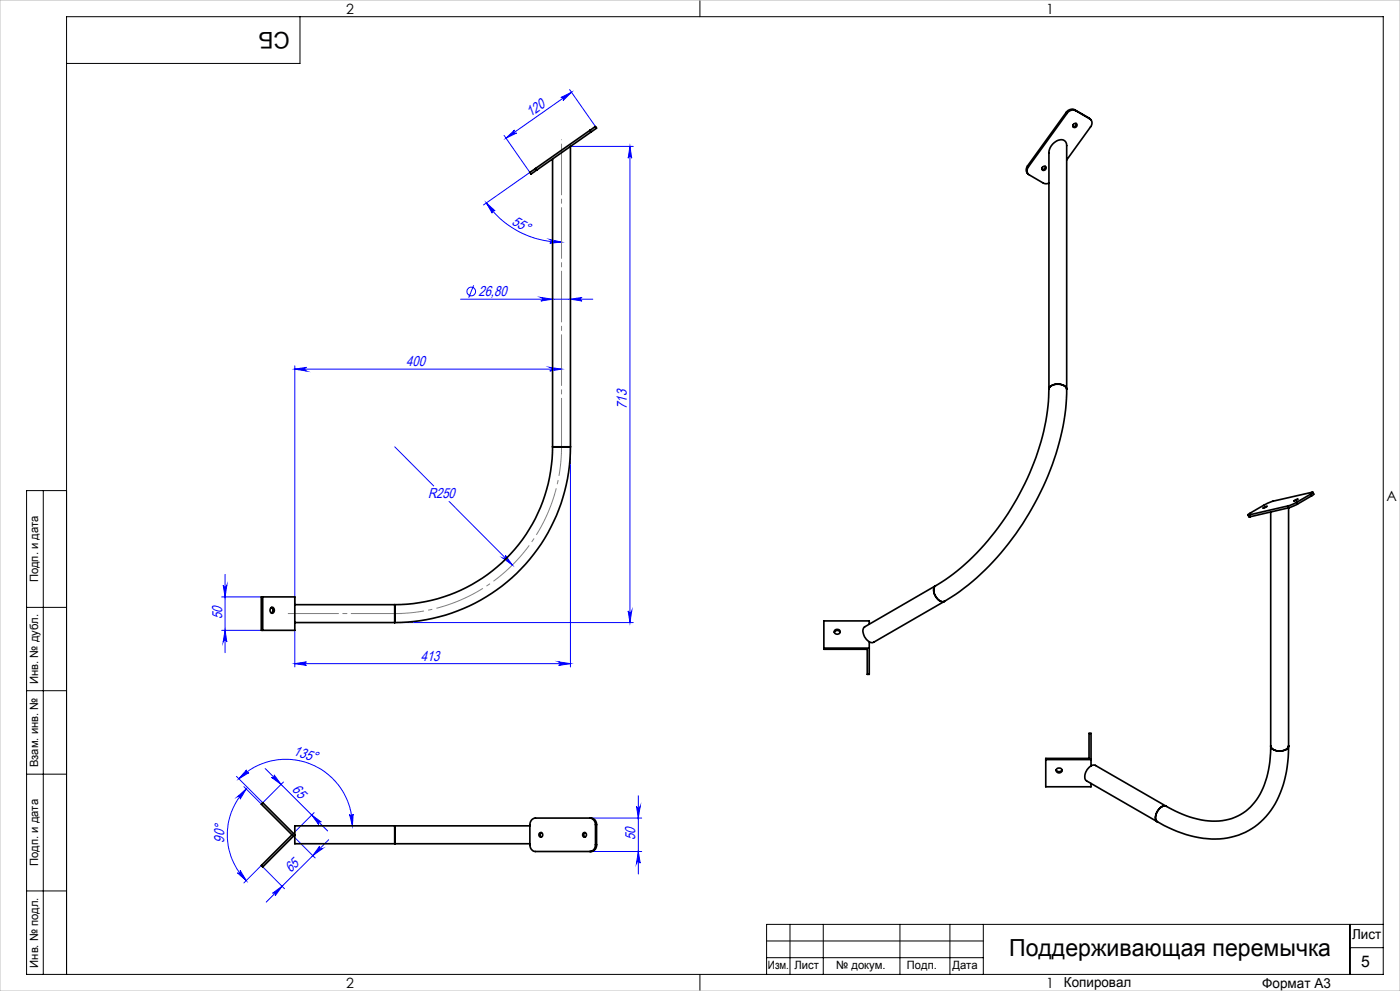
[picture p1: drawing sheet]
<svg xmlns="http://www.w3.org/2000/svg" width="420mm" height="297mm" viewBox="0 0 420 297" stroke-linecap="round" stroke-linejoin="round" font-family="sans-serif">
<g fill="none" stroke="#00f" stroke-width=".3">
<path d="M168.3 29.2l3.2-1.5-2.6 2.4a.54 .54 0 0 0 .1-.7 .54 .54 0 0 0-.7-.2zM170.9 26.8l7.7 11.1M171.5 27.7l-19.7 13.7M151.2 40.6l7.8 11.1-13.9 9.7M151.8 41.4l2.6-2.4a.53 .53 0 0 0-.2 .7 .53 .53 0 0 0 .8 .2zM171.1 43.9h18.9M189 43.9v142.7M189 43.9l.5 3.5a.53 .53 0 0 0-.5-.5 .53 .53 0 0 0-.5 .5zM145.9 60.8l2.6 2.4a.54 .54 0 0 0-.7 0 .54 .54 0 0 0-.1 .7zM145.9 60.8a27.4 27.4 0 0 0 22.6 11.8M165 71.8l3.5 .8-3.6 .3a.55 .55 0 0 0 .6-.5 .55 .55 0 0 0-.5-.6zM138.2 89.7h39.6"/>
<path d="M142.1 85.5l-1.5 3.7M162.2 89.1l3.6 .6-3.6 .5a.53 .53 0 0 0 .6-.5 .53 .53 0 0 0-.6-.6zM171.1 89.7l3.5-.6a.53 .53 0 0 0-.5 .6 .53 .53 0 0 0 .5 .5zM88.4 110.6l3.5-.5a.55 .55 0 0 0-.5 .5 .55 .55 0 0 0 .5 .6zM88.4 109.6v71.6M88.4 110.6h80.1M164.9 110.1l3.6 .5-3.6 .6a.55 .55 0 0 0 .6-.6 .55 .55 0 0 0-.6-.5zM118.4 133.9l11.7 11.7M171.1 133.9v66M134.7 150.3l19 19M66.5 178.9h12.3M67 175.4a.55 .55 0 0 0 .5 .5 .55 .55 0 0 0 .6-.5l-.6 3.5z"/>
<path d="M67.5 172.2v23.4M150.8 167.2a.55 .55 0 0 0 .8 0 .55 .55 0 0 0 0-.7l2.1 2.8zM66.5 188.9h12.3M67.5 188.9l.6 3.5a.55 .55 0 0 0-.6-.5 .55 .55 0 0 0-.5 .5zM88.4 198.9l3.5-.5a.53 .53 0 0 0-.5 .5 .53 .53 0 0 0 .5 .5zM88.4 188.9v11M88.4 198.9h82.7M118.5 186.6h71.5M167.6 198.4l3.5 .5-3.5 .5a.53 .53 0 0 0 .5-.5 .53 .53 0 0 0-.5-.5zM188.5 183.1a.53 .53 0 0 0 .5 .5 .53 .53 0 0 0 .5-.5l-.5 3.5zM70.9 232.7l7.9 7.9 6.2-6.2M71.2 238.8l2.7-2.3-1.9 3a.54 .54 0 0 0 0-.7 .54 .54 0 0 0-.8 0z"/>
<path d="M71.6 233.4a20 20 0 0 1 21.8-4.3 20 20 0 0 1 12.3 18.4M73.2 235.8l5.2 5.2M73.9 236.5a19.4 19.4 0 0 0 0 27.4M74 230.7a.54 .54 0 0 0-.1 .8 .54 .54 0 0 0 .8 .1l-3.1 1.8zM79.6 230.3l18.7 18.7M81.5 233a.54 .54 0 0 0 .7 0 .54 .54 0 0 0 0-.8l2.1 2.9zM191.5 238.5v23.4M78.4 259.4l-5.2 5.2M78.8 259.8l6.5 6.5M93.5 244.3l2.9 2.1a.54 .54 0 0 0-.8 0 .54 .54 0 0 0 0 .7zM94.2 243.6l-6.6 6.6 6.9 6.9M95.9 253.6a.55 .55 0 0 0 0 .7 .55 .55 0 0 0 .8 0l-2.9 2.1z"/>
<path d="M98.6 251.7l-18.7 18.7M104.9 244.1a.53 .53 0 0 0 .6 .4 .53 .53 0 0 0 .4-.5l-.2 3.5zM177 255.2h15.5M177 245.2h15.5M191 241.7a.55 .55 0 0 0 .5 .5 .55 .55 0 0 0 .6-.5l-.6 3.5zM191.5 255.2l.6 3.5a.55 .55 0 0 0-.6-.5 .55 .55 0 0 0-.5 .5zM71.2 261.6a.54 .54 0 0 0 .8 0 .54 .54 0 0 0 0-.7l1.9 3zM81.8 267.7l2.8-2.1-2.1 2.9a.54 .54 0 0 0 0-.8 .54 .54 0 0 0-.7 0z"/>
<circle cx="141.4" cy="87.4" r="1.3"/>
</g>
<path d="M118.5 183.9a50 50 0 0 0 50-50" fill="none" stroke="#808080" stroke-width=".3" stroke-dasharray="15.2 1.3 1.3 1.3" stroke-dashoffset="6.5" stroke-linecap="butt"/>
<path d="M168.5 41.9v94" fill="none" stroke="#808080" stroke-width=".3" stroke-dasharray="15.2 1.3 1.3 1.3" stroke-dashoffset="-1.3"/>
<path d="M120.5 183.9h-34" fill="none" stroke="#808080" stroke-width=".3" stroke-dasharray="15.2 1.3 1.3 1.3" stroke-dashoffset=".1"/>
<g fill="none" stroke="#000" stroke-width=".3">
<path d="M90 5v14h-70M210 0v5M13 147v145M20 147h-12v145h407v-287h-395v287M8 182h12M8 207h12M8 232h12M8 267h12M237 277v15M247 277v15M270 277v15M285 277v15"/>
<path d="M295 277v15M405 277v15M415 277h-185v15M210 292v5M230 282h65M230 287h65M405 284h10"/>
</g>
<path d="M0 0h420v297h-420z" fill="none" stroke="#c0c0c0" stroke-width=".3"/>
<g fill="#00f">
<path d="M150.8 167.2a.55 .55 0 0 0 .8 0 .55 .55 0 0 0 0-.7l2.1 2.8z"/>
<path d="M104.9 244.1a.53 .53 0 0 0 .6 .4 .53 .53 0 0 0 .4-.5l-.2 3.5zM74 230.7a.54 .54 0 0 0-.1 .8 .54 .54 0 0 0 .8 .1l-3.1 1.8z"/>
<path d="M167.6 198.4l3.5 .5-3.5 .5a.53 .53 0 0 0 .5-.5 .53 .53 0 0 0-.5-.5zM88.4 198.9l3.5-.5a.53 .53 0 0 0-.5 .5 .53 .53 0 0 0 .5 .5zM164.9 110.1l3.6 .5-3.6 .6a.55 .55 0 0 0 .6-.6 .55 .55 0 0 0-.6-.5zM88.4 110.6l3.5-.5a.55 .55 0 0 0-.5 .5 .55 .55 0 0 0 .5 .6zM171.1 89.7l3.5-.6a.53 .53 0 0 0-.5 .6 .53 .53 0 0 0 .5 .5zM162.2 89.1l3.6 .6-3.6 .5a.53 .53 0 0 0 .6-.5 .53 .53 0 0 0-.6-.6z"/>
<path d="M151.8 41.4l2.6-2.4a.53 .53 0 0 0-.2 .7 .53 .53 0 0 0 .8 .2zM168.3 29.2l3.2-1.5-2.6 2.4a.54 .54 0 0 0 .1-.7 .54 .54 0 0 0-.7-.2z"/>
<path d="M95.9 253.6a.55 .55 0 0 0 0 .7 .55 .55 0 0 0 .8 0l-2.9 2.1zM81.8 267.7l2.8-2.1-2.1 2.9a.54 .54 0 0 0 0-.8 .54 .54 0 0 0-.7 0z"/>
<path d="M71.2 238.8l2.7-2.3-1.9 3a.54 .54 0 0 0 0-.7 .54 .54 0 0 0-.8 0zM71.2 261.6a.54 .54 0 0 0 .8 0 .54 .54 0 0 0 0-.7l1.9 3z"/>
<path d="M188.5 183.1a.53 .53 0 0 0 .5 .5 .53 .53 0 0 0 .5-.5l-.5 3.5zM189 43.9l.5 3.5a.53 .53 0 0 0-.5-.5 .53 .53 0 0 0-.5 .5z"/>
<path d="M191.5 255.2l.6 3.5a.55 .55 0 0 0-.6-.5 .55 .55 0 0 0-.5 .5zM191 241.7a.55 .55 0 0 0 .5 .5 .55 .55 0 0 0 .6-.5l-.6 3.5z"/>
<path d="M67.5 188.9l.6 3.5a.55 .55 0 0 0-.6-.5 .55 .55 0 0 0-.5 .5zM67 175.4a.55 .55 0 0 0 .5 .5 .55 .55 0 0 0 .6-.5l-.6 3.5z"/>
<path d="M81.5 233a.54 .54 0 0 0 .7 0 .54 .54 0 0 0 0-.8l2.1 2.9zM93.5 244.3l2.9 2.1a.54 .54 0 0 0-.8 0 .54 .54 0 0 0 0 .7z"/>
<path d="M145.9 60.8l2.6 2.4a.54 .54 0 0 0-.7 0 .54 .54 0 0 0-.1 .7zM165 71.8l3.5 .8-3.6 .3a.55 .55 0 0 0 .6-.5 .55 .55 0 0 0-.5-.6z"/>
</g>
<g fill="none" stroke="#000" stroke-width=".5">
<path d="M177 39l1.6-1.1 .4 .5-1.7 1.1M177 39l-16.4 11.5M177 39l.3 .5M177.3 39.5l-16.3 11.5M319.9 33.7l.2 .3M319.9 33.7l-11.6 16M320.1 34l-11.6 16M322.4 32.9a2.09 2.09 0 0 0-2.5 .8M322.4 32.9l.3 .3M322.4 32.9l4.3 2.4M322.7 33.2a2.05 2.05 0 0 0-2.6 .8M322.7 33.2l4.2 2.4"/>
<path d="M322.8 37a.76 .76 0 0 1-.9 .9M326.7 35.3l.5 .5M326.7 35.3l.2 .3M326.9 35.6a1.57 1.57 0 0 1 .3 2.4l-7.2 9.9M160.6 50.5l-1.6 1.2 .3 .5 1.7-1.2M160.6 50.5l.4 .5M165.8 47.7v86.2M171.1 43.9v90M308.3 49.7a1.72 1.72 0 0 0 .2 2.5M308.3 49.7l.2 .3M308.5 50a1.6 1.6 0 0 0 .3 2.4l4.2 2.5 1 .2 .7-.2M313.6 49.8a.79 .79 0 0 1-1 1"/>
<path d="M314.7 116.7a73.7 73.7 0 0 1-16.3 42.8 62.5 62.5 0 0 1-17.8 16.1M314.7 116.7v-70.9a4.1 4.1 0 0 1 4.2-3.9l.8 .6 .3 1v73.2M314.7 116.7a2.66 2.66 0 0 1 3.4-1.5 1.97 1.97 0 0 1 1.9 1.5M320 116.7a76.5 76.5 0 0 1-13.2 40.3 72.7 72.7 0 0 1-23.5 23.2M165.8 133.9a47.3 47.3 0 0 1-47.4 47.3M165.8 133.9h5.3M171.1 133.9a52.7 52.7 0 0 1-52.7 52.7M374.4 154.3l.2 .6h.5M374.8 154.3l.3 .6M379 152.1l1.2-.4-1.3 .6zM381.2 153.4v70.2M386.4 151.6l-11.6 2.7"/>
<path d="M386.4 151.6l.2 .6M386.6 152.2v71.4M386.6 152.2l-11.5 2.7M388.1 150.1l1.3-.5zM389 150.6l-2.6 1M389 150.6l.2 .5M389.2 151.1l-2.6 1.1M393.2 148.1l.7-.6-12.3 2.8-2.3 1-4.9 3h.4M393.2 148.1l-4.2 2.5M393.2 148.1l.3 .5M393.5 148.6l-4.3 2.5M393.9 147.5l.2 .6-.6 .5"/>
<path d="M78.8 178.9v10M280.6 175.6a2.73 2.73 0 0 0 .5 3.7 1.98 1.98 0 0 0 2.2 .9M280.6 175.6l-21.2 12.3a3.1 3.1 0 0 0 1.4 4.4l.9 .3 .4-.1 21.2-12.3M81.2 182.2a.8 .8 0 0 1 1.1 .3 .8 .8 0 0 1-.2 1.1 .8 .8 0 0 1-1.1-.3 .8 .8 0 0 1 .2-1.1zM81.5 182.1a1.06 1.06 0 0 1 0 1.7M88.4 181.2v5.4M88.4 186.6h30M88.4 181.2h30M88.4 181.2v-2.3h-10v10h10v-2.3M118.4 181.2v5.4M247.2 194.2h13.6M250.3 189.5a.96 .96 0 0 1 .9-.6 .96 .96 0 0 1 .9 .6"/>
<path d="M260.8 187.1v-1h-13.6v8.5h13v7.5h.6v-9.8M313.7 227.6h13.6M316.9 230.7a.94 .94 0 0 0 .8 .6 .94 .94 0 0 0 .9-.6M327.3 229.5a3.6 3.6 0 0 0-1.6 4.3l21.5 12.5M327.3 229.5l1.2-.2 21.4 12.3M327.3 229.5v-9.7h-.6v7.5h-13v8.5h13.6v-1M381.2 223.6a26.4 26.4 0 0 1-5.5 17.6 16 16 0 0 1-16.4 4.3 34.8 34.8 0 0 1-9.4-3.9M381.2 223.6a2.81 2.81 0 0 0 3.9 1.3l1-.5 .5-.8M386.6 223.6a31.4 31.4 0 0 1-6.8 21.2 21.3 21.3 0 0 1-21.4 6 38.2 38.2 0 0 1-11.2-4.5M78.8 240.6l9.6 9.6-9.6 9.6-.4-.4 9.2-9.2-9.2-9.2zM88.4 250.2v2.7h30M118.4 252.9h40.6"/>
<path d="M118.4 247.5h40.6M118.4 247.5v5.4M118.4 247.5h-30v2.7M162.4 249.5a.77 .77 0 0 0 0 1.4M175.5 249.5a.74 .74 0 0 0-.4 .7 .74 .74 0 0 0 .4 .7M177 245.2a1.89 1.89 0 0 1 1.6 2M178.6 253.2a1.89 1.89 0 0 1-1.6 2M178.6 247.2v6M178.6 247.2h.4M178.6 253.2h.4M179 247.2a1.84 1.84 0 0 0-1.7-2h-16.7a1.89 1.89 0 0 0-1.6 2v6a1.89 1.89 0 0 0 1.6 2h16.7a1.84 1.84 0 0 0 1.7-2M179 247.2v6"/>
<path d="M349.9 241.6a2.75 2.75 0 0 0-3.1 2.5 1.76 1.76 0 0 0 .4 2.2"/>
<circle cx="322.5" cy="37.6" r=".62"/>
<circle cx="313.3" cy="50.4" r=".63"/>
<circle cx="251.2" cy="189.4" r=".83"/>
<circle cx="317.8" cy="230.9" r=".83"/>
<circle cx="162.2" cy="250.2" r=".65"/>
<circle cx="175.3" cy="250.2" r=".65"/>
</g>
<text font-size="7.1" x="302.7" y="286.4">Поддерживающая перемычка</text>
<text font-size="6.9" x="86.9" y="9.4" transform="rotate(-180 86.9 9.4)">СБ</text>
<text font-size="4.8" x="408.3" y="289.7">5</text>
<g font-size="4.3" fill="#00f">
<text x="159.1" y="35.2" transform="rotate(-35 159.1 35.2)">120</text>
<text x="153.3" y="67.1" transform="rotate(29 153.3 67.1)">55°</text>
<text x="143.5" y="88.7">26,80</text>
<text x="121.8" y="109.7">400</text>
<text x="188.1" y="122.5" transform="rotate(-90 188.1 122.5)">713</text>
<text x="128.4" y="149.3">R250</text>
<text x="66.6" y="185.6" transform="rotate(-90 66.6 185.6)">50</text>
<text x="126.2" y="198">413</text>
<text x="87.8" y="226.4" transform="rotate(15 87.8 226.4)">135°</text>
<text x="87.4" y="236.8" transform="rotate(45 87.4 236.8)">65</text>
<text x="190.6" y="251.7" transform="rotate(-90 190.6 251.7)">50</text>
<text x="67.2" y="252.5" transform="rotate(-89 67.2 252.5)">90°</text>
<text x="87.2" y="261.7" transform="rotate(-45 87.2 261.7)">65</text>
</g>
<g font-size="4.2">
<text x="103.8" y="4.2">2</text>
<text x="313.8" y="4.2">1</text>
<text x="415.9" y="150.2">A</text>
<text x="103.8" y="296.2">2</text>
<text x="313.8" y="296.2">1</text>
</g>
<g font-size="4.1">
<text x="405.6" y="281.5">Лист</text>
<text x="319.2" y="295.9">Копировал</text>
<text x="378.7" y="296">Формат А3</text>
</g>
<g font-size="3.4">
<text x="11.4" y="174.5" transform="rotate(-90 11.4 174.5)">Подп. и дата</text>
<text x="11.4" y="205" transform="rotate(-90 11.4 205)">Инв. № дубл.</text>
<text x="11.4" y="229.9" transform="rotate(-90 11.4 229.9)">Взам. инв. №</text>
<text x="11.4" y="259.5" transform="rotate(-90 11.4 259.5)">Подп. и дата</text>
<text x="11.4" y="290" transform="rotate(-90 11.4 290)">Инв. № подл.</text>
<text x="230.4" y="290.4">Изм.</text>
<text x="238.3" y="290.4">Лист</text>
<text x="250.9" y="290.4">№ докум.</text>
<text x="272.1" y="290.4">Подп.</text>
<text x="285.7" y="290.5">Дата</text>
</g>
</svg>
